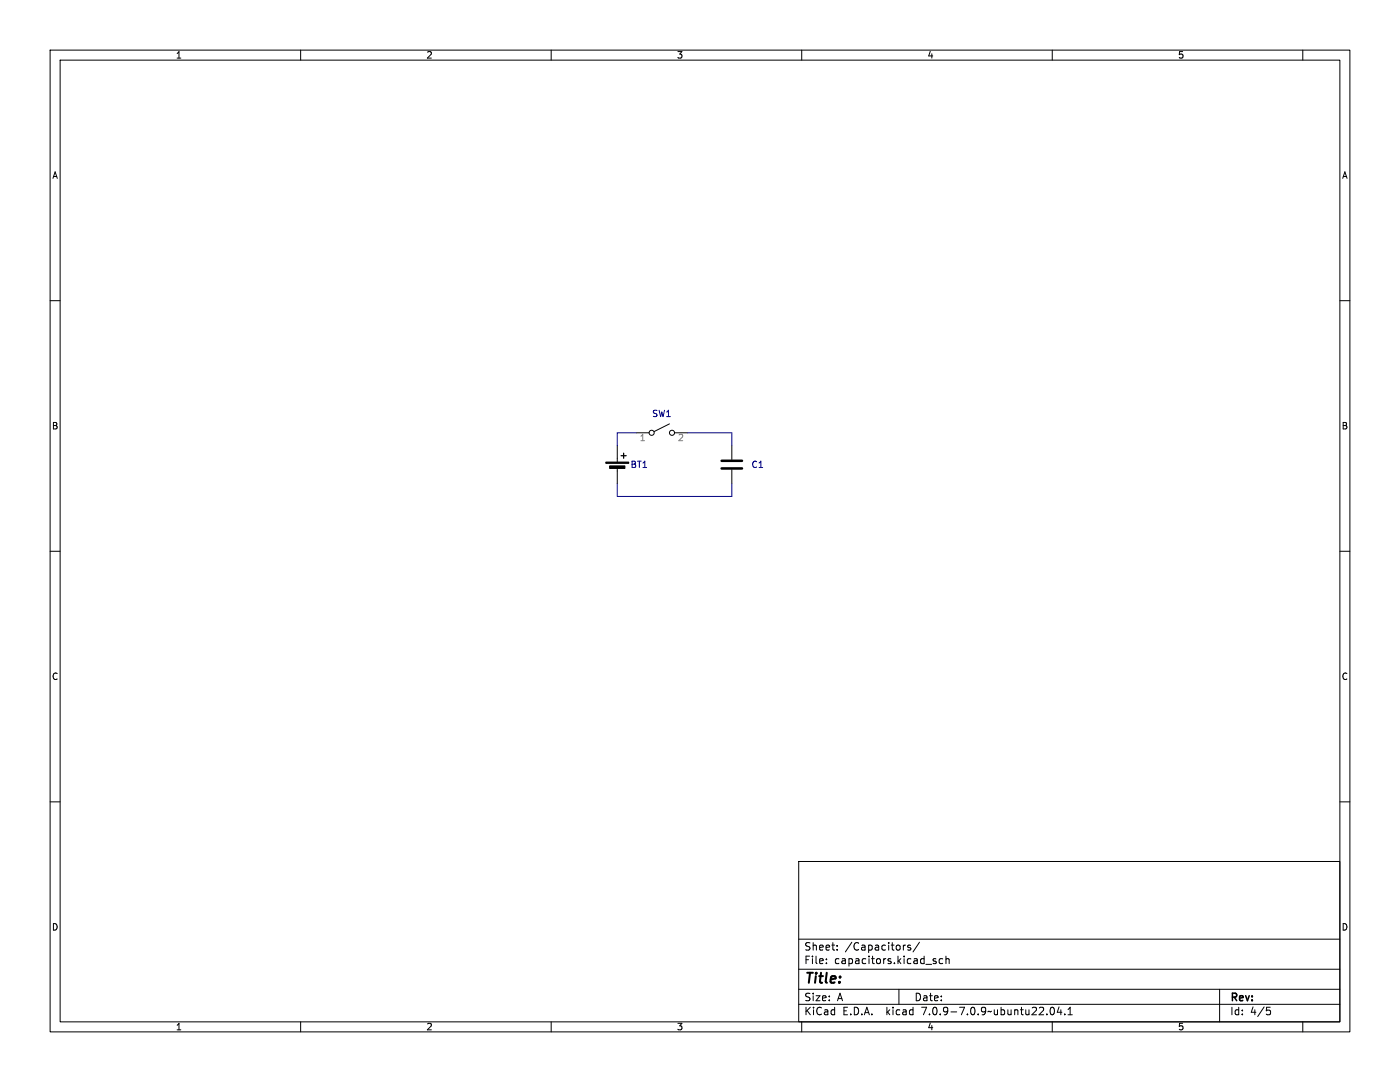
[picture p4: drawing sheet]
<svg xmlns="http://www.w3.org/2000/svg" width="279mm" height="216mm" viewBox="0 0 279 216" stroke-linecap="round" stroke-linejoin="round" font-family="sans-serif">
<g fill="none" stroke="#000" stroke-width=".2">
<path d="M10 10h259.4v195.9h-259.4zM12 12h255.4v191.9h-255.4zM60 10v2M110 10v2M160 10v2M210 10v2M260 10v2M10 60h2M267.4 60h2M123.2 88.9v3.3M123.2 93.2v3.3M127 86.4h2.5"/>
<path d="M133.6 84.6l-3 1.5M134.6 86.4h2.6M146 88.9v2.8M146 93.7v2.8M10 110h2M267.4 110h2M10 160h2M267.4 160h2M159.4 171.9h108v32h-108zM159.4 197.4h108M159.4 193.4h108M159.4 187.4h108"/>
<path d="M164.9 192.1v.2M164.9 191.4v.1M167.1 189.4v.2M167.1 188.7v.1M179.4 197.4v3M180.7 188.6l-.3 .1M181.7 188.7l-.3-.1-.3 .2 .1 .2 .5 .2v.3h-.6M183.5 188l-1.3 1.9M186.4 191.8l.4 .1 .1 .2-.3 .2h-.2M186.4 191.3l.4 .1M188.1 191.4l-.4-.1-.3 .3 .2 .6h.5M188.8 191.4l.2-.1 .4 .1v.9"/>
<path d="M188.8 190.8v1.5M243.4 197.4v6.5M60 203.9v2M110 203.9v2M159.4 200.4h108M160 203.9v2M209.7 201.1l.2-.1a.8 .8 0 0 1 .5 .7 .8 .8 0 0 1-.5 .8l-.2-.2-.1-.4zM210 203.9v2M211.4 200.9l-.4 1.1h.9M211.7 201.5v1M212.5 202.3v.2M213.1 202.5h.9"/>
<path d="M213.1 201.4l.5-.4v1.5M252.8 201h.7M252.9 201.6h.4l.3 .2-.2 .6-.5 .1M260 203.9v2"/>
<circle cx="130" cy="86.4" r=".51"/>
<circle cx="134.1" cy="86.4" r=".51"/>
</g>
<path d="M120.9 92.2h4.6v.3h-4.6zM121.7 93h3v.5h-3z" fill="#000" stroke="#000" stroke-width=".2"/>
<path d="M124 90.9h1M124.5 90.4v1" fill="none" stroke="#000" stroke-width=".25"/>
<path d="M144 93.5h4.1M144 91.9h4.1" fill="none" stroke="#000" stroke-width=".51"/>
<path d="M123.2 96.5v2.6h22.8v-2.6M127 86.4h-3.8v2.5M137.2 86.4h8.8v2.5" fill="none" stroke="#000080" stroke-width=".2"/>
<text font-size="2.8" x="160.4" y="196.8">Title:</text>
<g font-size="2.1">
<text x="160.4" y="189.9">Sheet:</text>
<text x="168.6" y="189.9">/Capacitors/</text>
<text x="160.4" y="192.6">File:</text>
<text x="166.5" y="192.6">capacitors.kicad_sch</text>
<text x="160.4" y="202.8">KiCad</text>
<text x="160.4" y="200">Size:</text>
<text x="167.1" y="200">A</text>
<text x="168.1" y="202.8">E.D.A.</text>
<text x="177" y="202.8">kicad</text>
<text x="182.4" y="200">Date:</text>
<text x="184.2" y="202.8">7.0.9-7.0.9~ubuntu22.04.1</text>
<text x="245.4" y="200.2">Rev:</text>
<text x="245.4" y="202.8">Id:</text>
<text x="249.5" y="202.8">4/5</text>
</g>
<g font-size="1.8">
<text x="35" y="11.9">1</text>
<text x="85" y="11.9">2</text>
<text x="135" y="11.9">3</text>
<text x="185" y="11.9">4</text>
<text x="235" y="11.9">5</text>
<text x="10.3" y="35.9">A</text>
<text x="267.7" y="35.9">A</text>
<text x="10.3" y="85.9">B</text>
<text x="267.7" y="85.9">B</text>
<text x="10.3" y="135.9">C</text>
<text x="267.7" y="135.9">C</text>
<text x="10.3" y="185.9">D</text>
<text x="267.7" y="185.9">D</text>
<text x="35" y="205.8">1</text>
<text x="85" y="205.8">2</text>
<text x="135" y="205.8">3</text>
<text x="185" y="205.8">4</text>
<text x="235" y="205.8">5</text>
</g>
<g font-size="1.8" fill="#000080">
<text x="130" y="83.4">SW1</text>
<text x="125.7" y="93.6">BT1</text>
<text x="149.9" y="93.6">C1</text>
</g>
<g font-size="1.8" fill="#808080">
<text x="127.6" y="88.3">1</text>
<text x="135.2" y="88.3">2</text>
</g>
</svg>
